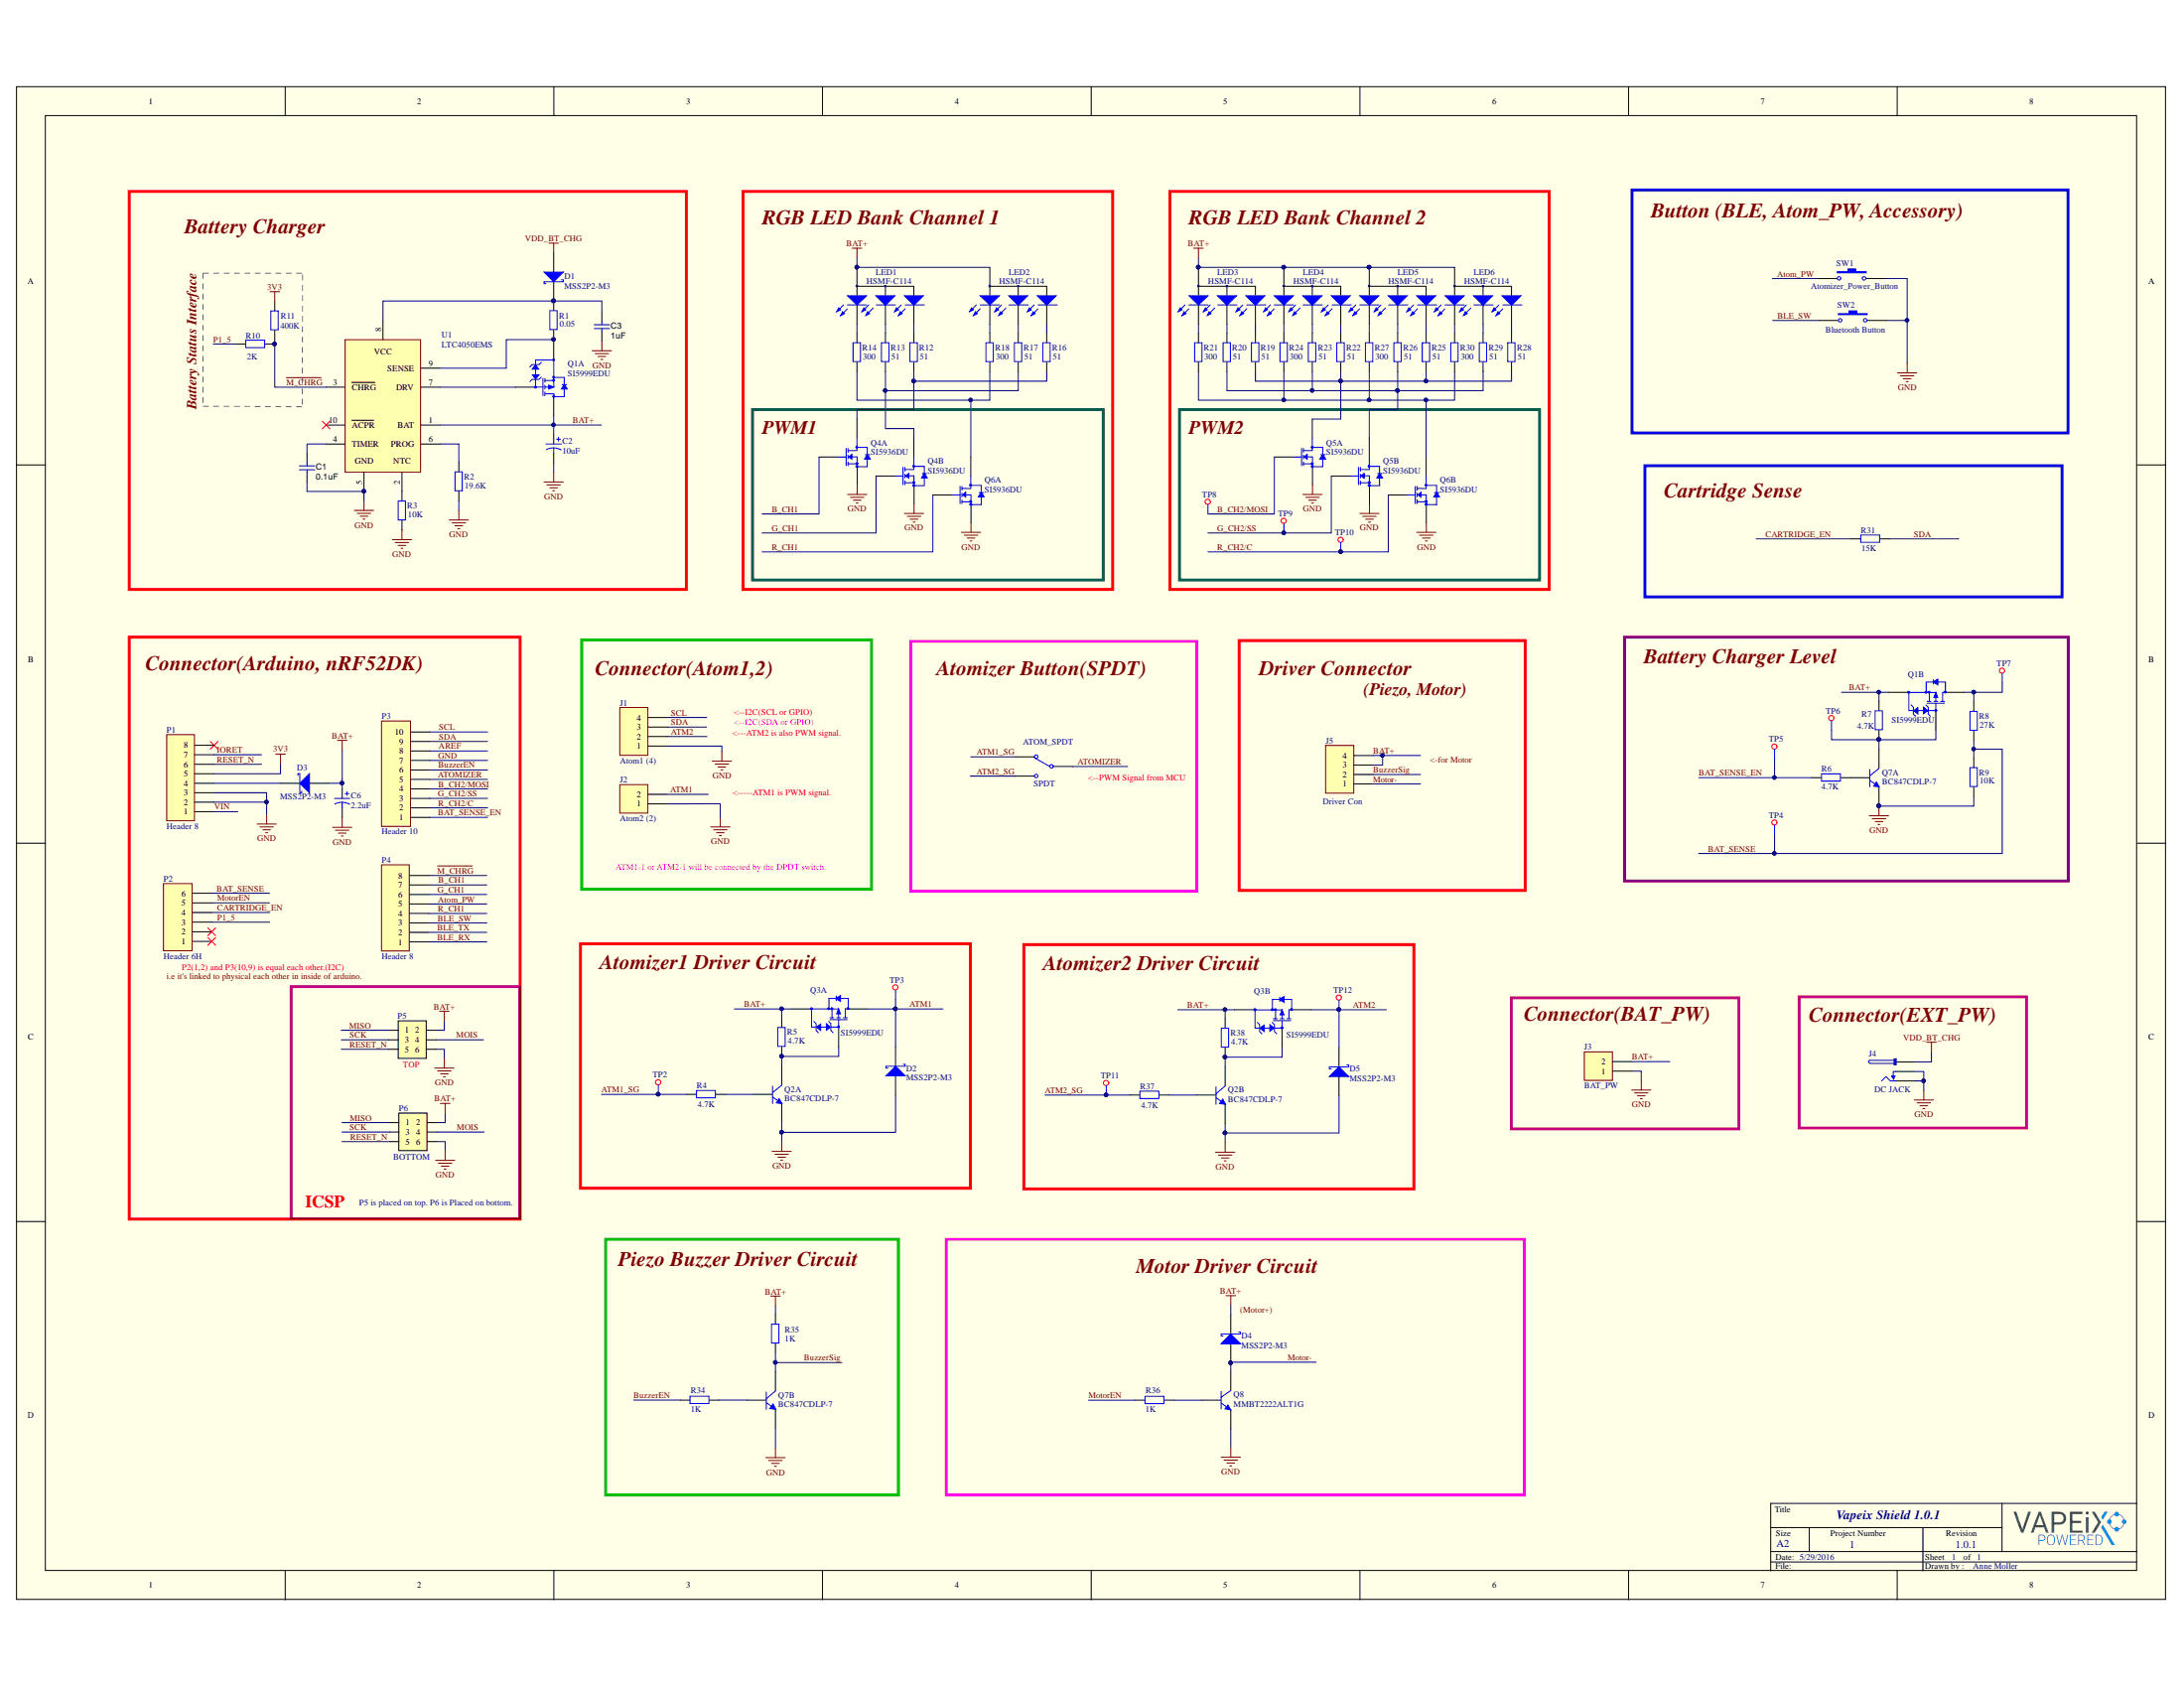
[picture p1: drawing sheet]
# Altium project PCB_Project.PrjPcb
1 sheet, 84 parts. Net scope: global (net labels, ports and power ports of the same name join across sheets).
Board file: VapeixShield.PcbDoc

## Sheet VapeixS.SchDoc: Vapeix Shield 1.0.1
size A2; CheckedBy: q; DrawnBy: Anne Moller; Engineer: Anne Moller; DocumentNumber: 1; Revision: 1.0.1; SheetNumber: 1; SheetTotal: 1; Project Number: 1

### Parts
ATOM_SPDT  SPDT  [SPDT]
C1  ValueDisplayed: 0.1uF  [CAPC1608X06L]
C2  value 10uF  [C0805]  (hidden comment: Cap Pol3)
C3  ValueDisplayed: 1uF  [CAPC1608X06L]
C6  value 2.2uF  [C0805]  (hidden comment: Cap Pol3)
D1  MSS2P2-M3  [MSS2P2-M3]
D2  MSS2P2-M3  [MSS2P2-M3]
D3  MSS2P2-M3  [MSS2P2-M3]
D4  MSS2P2-M3  [MSS2P2-M3]
D5  MSS2P2-M3  [MSS2P2-M3]
J1  Atom1 (4)  [S4B-PH-K-S]
J2  Atom2 (2)  [S2B-PH-K-S]
J3  BAT_PW  [S2B-PH-K-S]
J4  DC JACK  [DC POWER JACK]
J5  Driver Con  [S4B-PH-K-S]
LED1  HSMF-C114  [HSMF-C114]
LED2  HSMF-C114  [HSMF-C114]
LED3  HSMF-C114  [HSMF-C114]
LED4  HSMF-C114  [HSMF-C114]
LED5  HSMF-C114  [HSMF-C114]
LED6  HSMF-C114  [HSMF-C114]
P1  Header 8  [LS-00008]
P2  Header 6H  [LS-00007]
P3  Header 10  [LS-00009]
P4  Header 8  [LS-00008]
P5  TOP  [Molex 15-91-2060]
P6  BOTTOM  [CLH-103-F-D-BE-K-TR]
Q1  SI5999EDU  [SI5999EDU]  (parts A,B of 2)
Q2  BC847CDLP-7  [BC847CDLP-7]  (parts A,B of 2)
Q3  SI5999EDU  [SI5999EDU]  (parts A,B of 2)
Q4  SI5936DU  [SI5936DU]  (parts A,B of 2)
Q5  SI5936DU  [SI5936DU]  (parts A,B of 2)
Q6  SI5936DU  [SI5936DU]  (parts A,B of 2)
Q7  BC847CDLP-7  [BC847CDLP-7]  (parts A,B of 2)
Q8  MMBT2222ALT1G  [MMBT2222ALT1G]
R1  value 0.05  [INDC1608X06L]
R2  value 19.6K  [INDC1608X06L]
R3  value 10K  [INDC1608X06L]
R4  value 4.7K  [INDC1608X06L]
R5  value 4.7K  [INDC1608X06L]
R6  value 4.7K  [INDC1608X06L]
R7  value 4.7K  [INDC1608X06L]
R8  value 27K  [INDC1608X06L]
R9  value 10K  [INDC1608X06L]
R10  value 2K  [INDC1608X06L]
R11  value 400K  [INDC1608X06L]
R12  value 51  [INDC1608X06L]
R13  value 51  [INDC1608X06L]
R14  value 300  [INDC1608X06L]
R16  value 51  [INDC1608X06L]
R17  value 51  [INDC1608X06L]
R18  value 300  [INDC1608X06L]
R19  value 51  [INDC1608X06L]
R20  value 51  [INDC1608X06L]
R21  value 300  [INDC1608X06L]
R22  value 51  [INDC1608X06L]
R23  value 51  [INDC1608X06L]
R24  value 300  [INDC1608X06L]
R25  value 51  [INDC1608X06L]
R26  value 51  [INDC1608X06L]
R27  value 300  [INDC1608X06L]
R28  value 51  [INDC1608X06L]
R29  value 51  [INDC1608X06L]
R30  value 300  [INDC1608X06L]
R31  value 15K  [INDC1608X06L]
R34  value 1K  [INDC1608X06L]
R35  value 1K  [INDC1608X06L]
R36  value 1K  [INDC1608X06L]
R37  value 4.7K  [INDC1608X06L]
R38  value 4.7K  [INDC1608X06L]
SW1  Atomizer_Power_Button  [PTS645SH50SMTR92]
SW2  Bluetooth Button  [PTS645SH50SMTR92]
TP2  TP  [TP]  (value not drawn)
TP3  TP  [TP]  (value not drawn)
TP4  TP  [TP]  (value not drawn)
TP5  TP  [TP]  (value not drawn)
TP6  TP  [TP]  (value not drawn)
TP7  TP  [TP]  (value not drawn)
TP8  TP  [TP]  (value not drawn)
TP9  TP  [TP]  (value not drawn)
TP10  TP  [TP]  (value not drawn)
TP11  TP  [TP]  (value not drawn)
TP12  TP  [TP]  (value not drawn)
U1  LTC4050EMS  [LTC4050EMS]

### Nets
3V3: P1.5 R11.1
BAT+: C2.1 C6.1 D3.1(A) D4.2(K) J3.2 J5.3 J5.4 LED1.1(ANODE) LED2.1(ANODE) LED3.1(ANODE) LED4.1(ANODE) LED5.1(ANODE) LED6.1(ANODE) P5.2 P6.2 Q1.3(S2) Q1.7(D1) Q3.1(S1) Q3.3(S2) R5.1 R7.1 R35.2 R38.1 U1.1(BAT)
GND: C1.2 C2.2 C3.2 C6.2 D2.1(A) D5.1(A) J1.1 J2.1 J3.1 J4.2 J4.3 P1.2 P1.3 P3.7 P5.6 P6.6 Q2.1(E1) Q2.4(E2) Q4.1(S1) Q4.3(S2) Q5.1(S1) Q5.3(S2) Q6.1(S1) Q6.3(S2) Q7.1(E1) Q7.4(E2) Q8.2(E) R2.2 R3.2 R9.2 SW1.2 SW2.2 U1.5(GND)
VDD_BT_CHG: D1.1(A) J4.1
AREF: P3.8
ATM1: D2.2(K) J2.2 Q3.7(D1) TP3.1(TP)
ATM1_SG: ATOM_SPDT.1(NC2) R4.1 TP2.1(TP)
ATM2: D5.2(K) J1.2 Q3.5(D2) TP12.1(TP)
ATM2_SG: ATOM_SPDT.3(NO2) R37.1 TP11.1(TP)
Atom_PW: P4.5 SW1.1
ATOMIZER: ATOM_SPDT.2(COMMON2) P3.5
B_CH1: P4.7 Q4.2(G1)
B_CH2/MOSI: P3.4 Q5.2(G1) TP8.1(TP)
BAT_SENSE: P2.6 R8.2 R9.1 TP4.1(TP)
BAT_SENSE_EN: P3.1 R6.1 TP5.1(TP)
BLE_RX: P4.1
BLE_SW: P4.3 SW2.1
BLE_TX: P4.2
BuzzerEN: P3.6 R34.2
BuzzerSig: J5.2 Q7.6(C2) R35.1
CARTRIDGE_EN: P2.4 R31.1
G_CH1: P4.6 Q4.4(G2)
G_CH2/SS: P3.3 Q5.4(G2) TP9.1(TP)
IORET: P1.7
~{M_CHRG}: P4.8 R10.2 R11.2 U1.3(~{CHRG})
MISO: P5.1 P6.1
MOIS: P5.4 P6.4
Motor-: D4.1(A) J5.1 Q8.3(C)
MotorEN: P2.5 R36.2
P1_5: P2.3 R10.1
R_CH1: P4.4 Q6.2(G1)
R_CH2/C: P3.2 Q6.4(G2) TP10.1(TP)
RESET_N: P1.6 P5.5 P6.5
SCK: P5.3 P6.3
SCL: J1.4 P3.10
SDA: J1.3 P3.9 R31.2
VIN: P1.1
NetC1_1: C1.1 U1.4(TIMER)
NetC3_1: C3.1 D1.2(K) R1.1 U1.8(VCC)
NetD3_2: D3.2(K) P1.4
NetLED1_2: LED1.2(RED) R14.1
NetLED1_3: LED1.3(GREEN) R13.1
NetLED1_4: LED1.4(BLUE) R12.1
NetLED2_2: LED2.2(RED) R18.1
NetLED2_3: LED2.3(GREEN) R17.1
NetLED2_4: LED2.4(BLUE) R16.1
NetLED3_2: LED3.2(RED) R21.1
NetLED3_3: LED3.3(GREEN) R20.1
NetLED3_4: LED3.4(BLUE) R19.1
NetLED4_2: LED4.2(RED) R24.1
NetLED4_3: LED4.3(GREEN) R23.1
NetLED4_4: LED4.4(BLUE) R22.1
NetLED5_2: LED5.2(RED) R27.1
NetLED5_3: LED5.3(GREEN) R26.1
NetLED5_4: LED5.4(BLUE) R25.1
NetLED6_2: LED6.2(RED) R30.1
NetLED6_3: LED6.3(GREEN) R29.1
NetLED6_4: LED6.4(BLUE) R28.1
NetQ1_1: Q1.1(S1) R1.2 U1.9(SENSE)
NetQ1_2: Q1.2(G1) U1.7(DRV)
NetQ1_4: Q1.4(G2) Q7.3(C1) R7.2 TP6.1(TP)
NetQ1_5: Q1.5(D2) R8.1 TP7.1(TP)
NetQ2_2: Q2.2(B1) R4.2
NetQ2_3: Q2.3(C1) Q3.2(G1) R5.2
NetQ2_5: Q2.5(B2) R37.2
NetQ2_6: Q2.6(C2) Q3.4(G2) R38.2
NetQ4_5: Q4.5(D2) R13.2 R17.2
NetQ4_7: Q4.7(D1) R12.2 R16.2
NetQ5_5: Q5.5(D2) R20.2 R23.2 R26.2 R29.2
NetQ5_7: Q5.7(D1) R19.2 R22.2 R25.2 R28.2
NetQ6_5: Q6.5(D2) R21.2 R24.2 R27.2 R30.2
NetQ6_7: Q6.7(D1) R14.2 R18.2
NetQ7_2: Q7.2(B1) R6.2
NetQ7_5: Q7.5(B2) R34.1
NetQ8_1: Q8.1(B) R36.1
NetR2_1: R2.1 U1.6(PROG)
NetR3_1: R3.1 U1.2(NTC)

Not connected (* = marked no-connect by the designer): P1 8*; P2 1* 2*; U1 10(~{ACPR})*

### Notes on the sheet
- Labels drawn without touching a wire or pin: (Motor+), (Piezo, Motor), <-----ATM1 is PWM signal., <---ATM2 is also PWM signal., <--I2C(SCL or GPIO), <--I2C(SDA or GPIO), <--PWM Signal from MCU, <-for Motor, ATM1-1 or ATM2-1 will be connected by the DPDT switch., Atomizer1 Driver Circuit, Atomizer2 Driver Circuit, Atomizer Button(SPDT), Battery Charger, Battery Charger Level, Battery Status Interface, Button (BLE, Atom_PW, Accessory), Cartridge Sense, Connector(Arduino, nRF52DK), Connector(Atom1,2), Connector(BAT_PW), Connector(EXT_PW), Driver Connector, i.e it's linked to physical each other in inside of arduino., ICSP, Motor Driver Circuit, P2(1,2) and P3(10,9) is equal each other.(I2C), P5 is placed on top. P6 is Placed on bottom., Piezo Buzzer Driver Circuit, PWM1, PWM2, RGB LED Bank Channel 1, RGB LED Bank Channel 2
